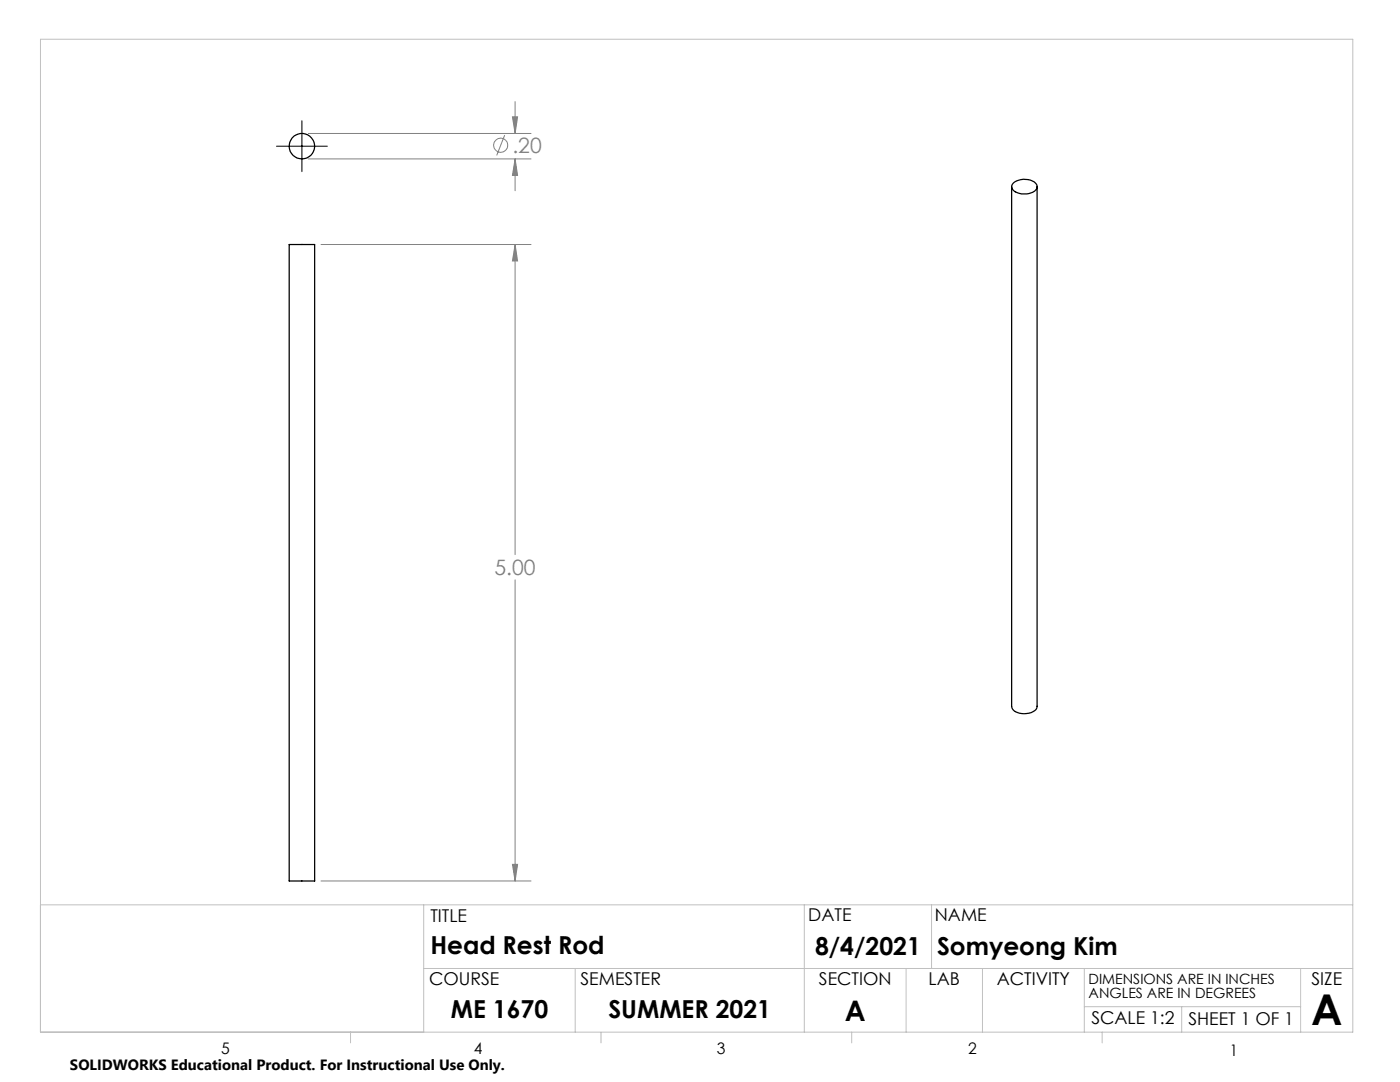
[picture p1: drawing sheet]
<svg xmlns="http://www.w3.org/2000/svg" width="279mm" height="216mm" viewBox="0 0 279 216" stroke-linecap="round" stroke-linejoin="round" font-family="sans-serif">
<g fill="none" stroke="#808080" stroke-width=".2">
<path d="M61.5 26.6h44.5M61.5 31.7h44.5M100.7 27l-1.6 4M102.3 23.3h1l-.5 3.3zM102.8 31.7l.5 3.3h-1zM102.8 20.3v6.3M102.8 31.7v6.4M64.1 48.8h41.9M102.8 48.8l.5 3.3h-1zM102.8 48.8v61.9M102.8 115.7v60.1M64.1 175.8h41.9"/>
<path d="M102.3 172.5h1l-.5 3.3z"/>
<circle cx="99.9" cy="29" r="1.4"/>
</g>
<path d="M55.2 29.2h10.1M60.3 24.1v10.2" fill="none" stroke="#000" stroke-width=".2"/>
<g fill="none" stroke="#c0c0c0" stroke-width=".2">
<path d="M8.1 7.8h261.9v198.2h-261.9zM8.1 180.6h261.9M84.6 180.6v25.4M84.6 193.3h185.4M114.8 193.3v12.7M160.5 180.6v25.4M180.8 193.3v12.7M185.9 180.6v12.7M196.1 193.3v12.7M216.4 193.3v12.7M259.6 193.3v12.7M70 206v2.1"/>
<path d="M119.9 206v2.1M170 206v2.1M216.4 200.9h43.2M220 206v2.1M235.8 200.9v5.1"/>
</g>
<path d="M102.8 48.8l.5 3.3h-1zM102.3 172.5h1l-.5 3.3zM102.3 23.3h1l-.5 3.3zM102.8 31.7l.5 3.3h-1z" fill="#808080"/>
<g fill="none" stroke="#000" stroke-width=".25">
<path d="M201.9 37.3v103.6a1.82 1.82 0 0 0 2 1.5 2.95 2.95 0 0 0 3-1.1l.1-104M202.3 36.5a3.6 3.6 0 0 1 4.6 .3 1.22 1.22 0 0 1-1.1 1.7 3.2 3.2 0 0 1-3.8-.9 .94 .94 0 0 1 .3-1.1zM57.7 48.8h5.1v127h-5.1z"/>
<circle cx="60.3" cy="29.2" r="2.53"/>
</g>
<text font-size="8.5" x="261.7" y="204.6">A</text>
<text font-size="5.6" x="168.6" y="203.7">A</text>
<g font-size="4.9">
<text x="85.9" y="190.4">Head Rest Rod</text>
<text x="162.7" y="190.5">8/4/2021</text>
<text x="187" y="190.5">Somyeong Kim</text>
<text x="90" y="203.2">ME 1670</text>
<text x="121.4" y="203.1">SUMMER 2021</text>
</g>
<g font-size="4.2" fill="#808080">
<text x="102.3" y="30.5">.20</text>
<text x="98.7" y="114.8">5.00</text>
</g>
<g font-size="3.5">
<text x="85.9" y="183.9">TITLE</text>
<text x="161.3" y="183.8">DATE</text>
<text x="186.6" y="183.8">NAME</text>
<text x="85.6" y="196.5">COURSE</text>
<text x="115.9" y="196.5">SEMESTER</text>
<text x="163.4" y="196.5">SECTION</text>
<text x="185.3" y="196.5">LAB</text>
<text x="198.9" y="196.5">ACTIVITY</text>
<text x="261.7" y="196.5">SIZE</text>
<text x="217.8" y="204.4">SCALE 1:2</text>
<text x="237.2" y="204.4">SHEET 1 OF 1</text>
</g>
<g font-size="3.2">
<text x="44.2" y="210.4">5</text>
<text x="94.6" y="210.3">4</text>
<text x="143.1" y="210.4">3</text>
<text x="193.2" y="210.3">2</text>
<text x="245.4" y="210.6">1</text>
</g>
<text font-size="3" x="14" y="213.5">SOLIDWORKS Educational Product. For Instructional Use Only.</text>
<g font-size="2.8">
<text x="217.2" y="196.4">DIMENSIONS ARE IN INCHES</text>
<text x="217.2" y="199.2">ANGLES ARE IN DEGREES</text>
</g>
</svg>
